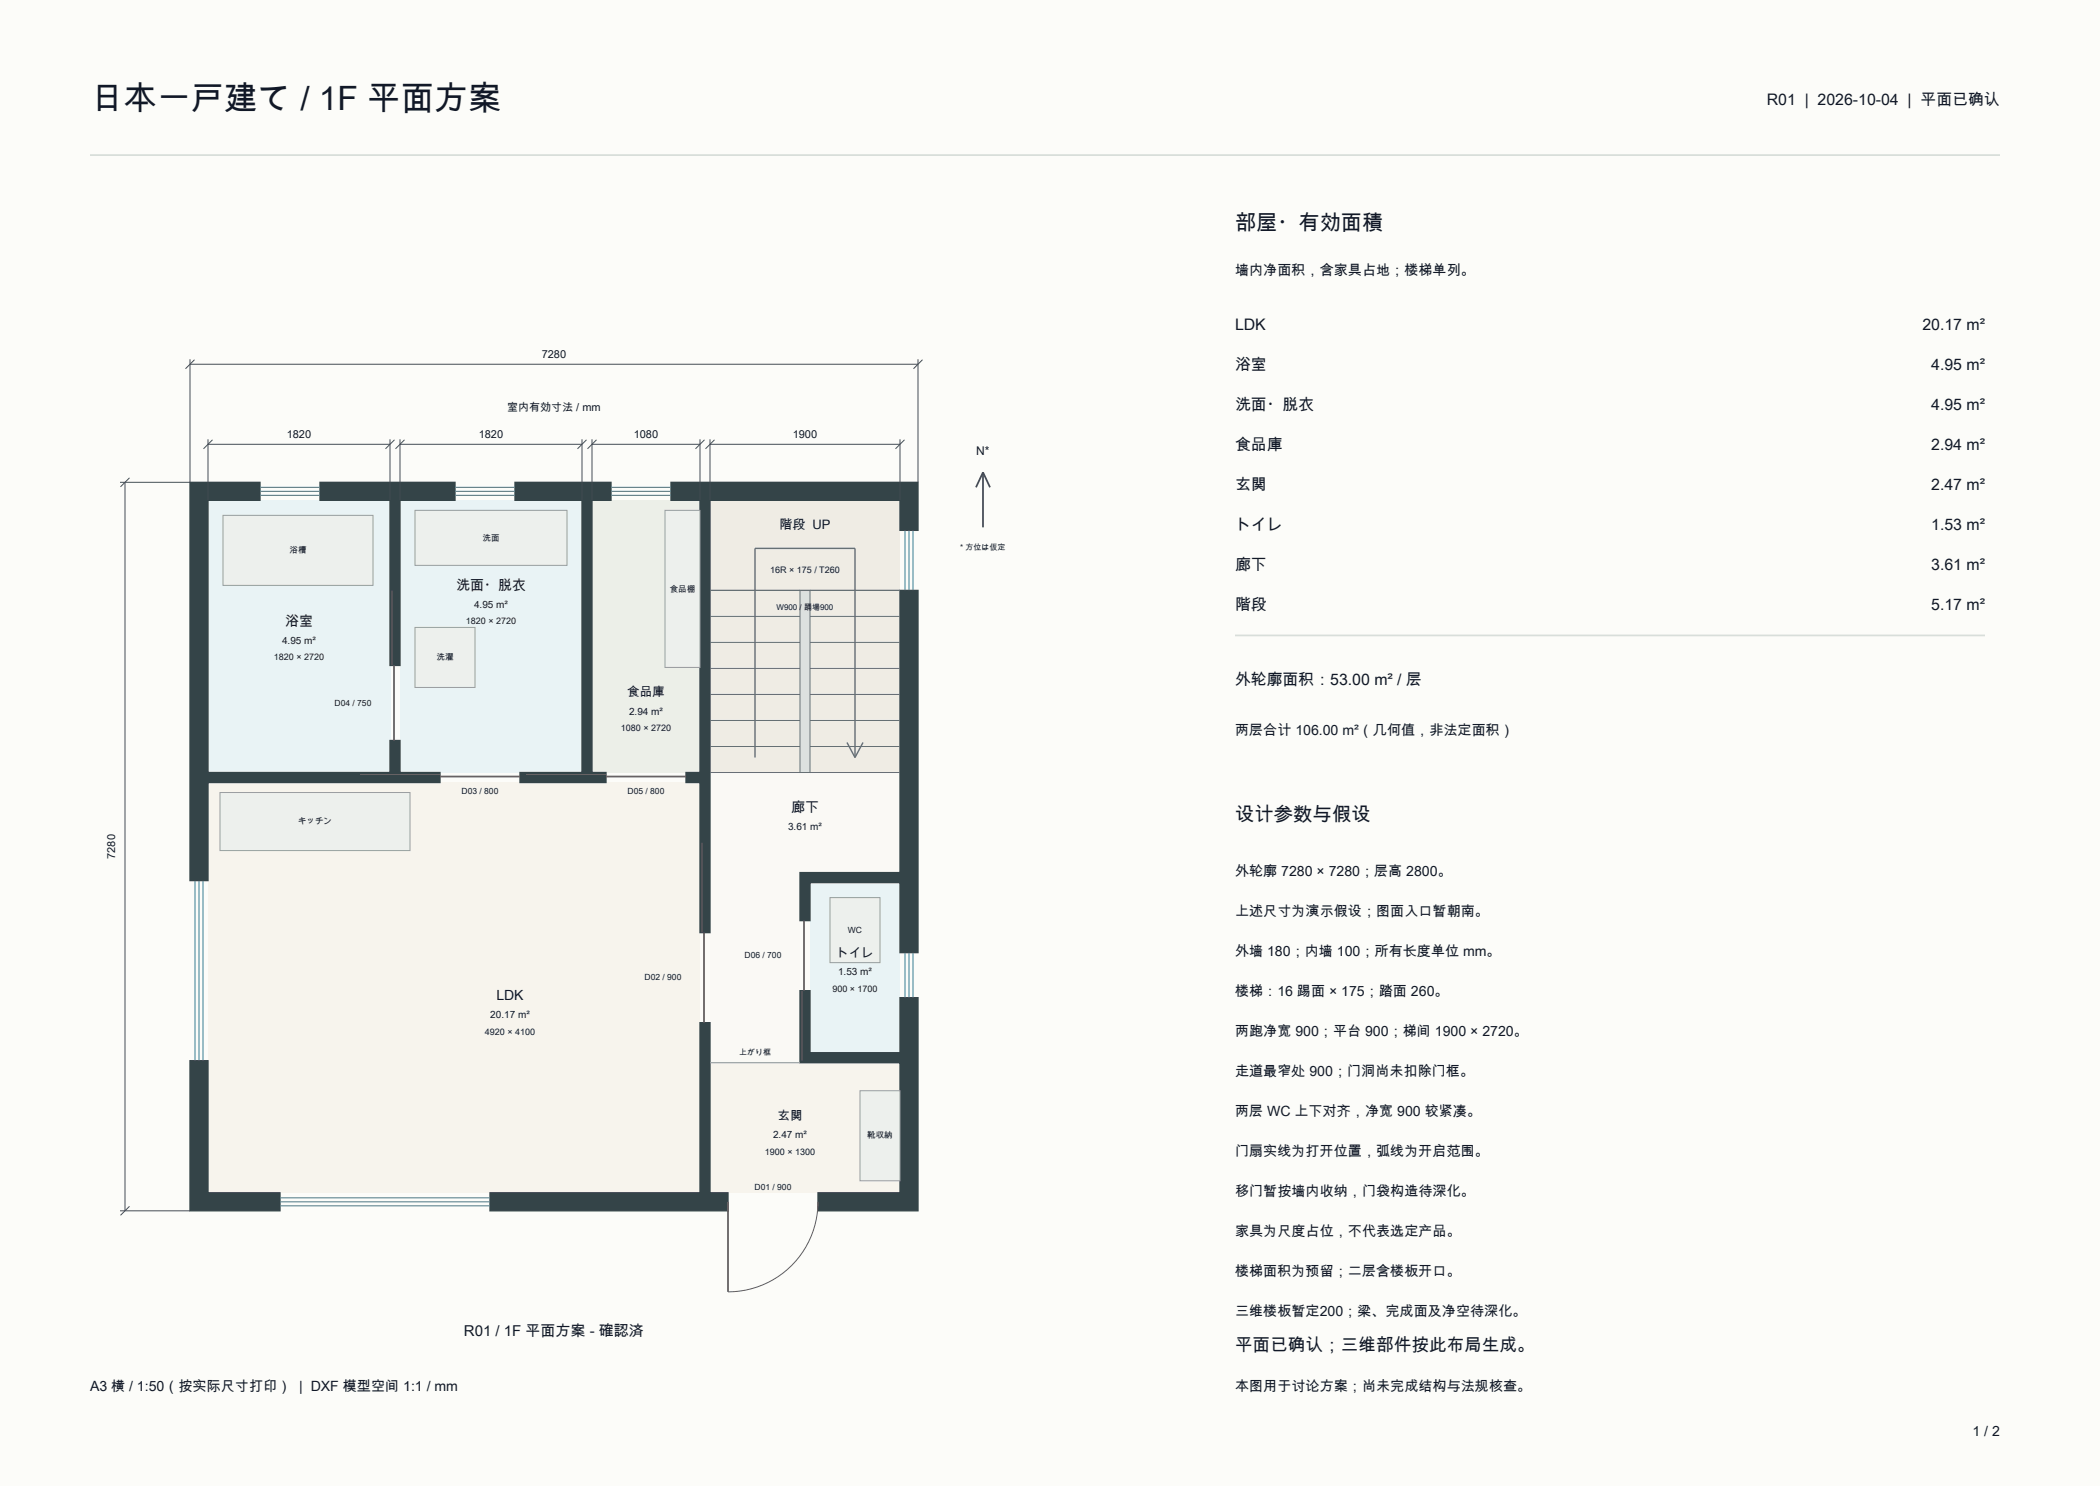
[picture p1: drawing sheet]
<svg xmlns="http://www.w3.org/2000/svg" width="420mm" height="297mm" viewBox="0 0 420 297" stroke-linecap="round" stroke-linejoin="round" font-family="sans-serif">
<path d="M0 0h420v297h-420z" fill-rule="evenodd" fill="#fcfcf9"/>
<path d="M18 31h382" fill="none" stroke="#d8deda" stroke-width=".35"/>
<path d="M41.6 156.4h98.4v82h-98.4z" fill-rule="evenodd" fill="#f7f4ed"/>
<g fill="#e9f3f5">
<path d="M41.6 100h36.4v54.4h-36.4z" fill-rule="evenodd"/>
<path d="M80 100h36.4v54.4h-36.4z" fill-rule="evenodd"/>
</g>
<path d="M118.4 100h21.6v54.4h-21.6z" fill-rule="evenodd" fill="#ecefe8"/>
<path d="M142 212.4h38v26h-38z" fill-rule="evenodd" fill="#f7f4ed"/>
<path d="M162 176.4h18v34h-18z" fill-rule="evenodd" fill="#e9f3f5"/>
<path d="M142 154.4h38v20h-20v38h-18z" fill-rule="evenodd" fill="#faf9f5"/>
<path d="M142 100h38v54.4h-38z" fill-rule="evenodd" fill="#efece4"/>
<g fill="#344448" stroke="#344448" stroke-width=".26">
<path d="M160 198h2v12.4h18v-11h3.6v42.6h-20v-3.6h16.4v-26h-20z" fill-rule="evenodd"/>
<path d="M98 238.4h42v-34h2v34h3.6v3.6h-47.6z" fill-rule="evenodd"/>
<path d="M38 212h3.6v26.4h14.4v3.6h-18z" fill-rule="evenodd"/>
<path d="M38 96.4h14v3.6h-10.4v54.4h36.4v-6.4h2v6.4h8v2h-46.4v19.6h-3.6z" fill-rule="evenodd"/>
<path d="M64 96.4h27v3.6h-11v33h-2v-33h-14z" fill-rule="evenodd"/>
<path d="M103 96.4h19.2v3.6h-3.8v54.4h2.8v2h-17.2v-2h12.4v-54.4h-13.4z" fill-rule="evenodd"/>
<path d="M134.2 96.4h49.4v9.6h-3.6v-6h-38v86.4h-2v-30h-2.8v-2h2.8v-54.4h-5.8z" fill-rule="evenodd"/>
<path d="M180 118h3.6v72.4h-3.6v-14h-18v7.6h-2v-9.6h20z" fill-rule="evenodd"/>
</g>
<g fill="none" stroke="#377d93" stroke-width=".2">
<path d="M52 99h12M52 98.2h12M52 97.4h12M91 99h12M91 98.2h12M91 97.4h12M122.2 99h12M122.2 98.2h12M122.2 97.4h12M181 106v12M181.8 106v12M182.6 106v12"/>
<path d="M39 176v36M39.8 176v36M40.6 176v36M181 190.4v9M181.8 190.4v9M182.6 190.4v9M56 239.4h42M56 241h42M56 240.2h42"/>
</g>
<g fill="#edf0ed" stroke="#97a19e" stroke-width=".2">
<path d="M172 218h8v18h-8z" fill-rule="evenodd"/>
<path d="M44 158.4h38v11.6h-38z" fill-rule="evenodd"/>
<path d="M44.6 103h30v14h-30z" fill-rule="evenodd"/>
<path d="M83 102h30.4v11h-30.4z" fill-rule="evenodd"/>
<path d="M83 125.4h12v12h-12z" fill-rule="evenodd"/>
<path d="M166 179.4h10v13h-10z" fill-rule="evenodd"/>
<path d="M133 102h7v31.4h-7z" fill-rule="evenodd"/>
</g>
<path d="M78.8 133v15M88 155.2h16M121.2 155.2h16M140.8 186.4v18M160.8 184v14M145.6 240.2v18" fill="none" stroke="#805943" stroke-width=".35"/>
<path d="M78.4 118v15M72 154.8h16M105.2 154.8h16M140.4 168.4v18M160.4 198v14M163.6 240.2a18 18 0 0 1-18 18" fill="none" stroke="#805943" stroke-width=".2"/>
<g fill="none" stroke="#667175" stroke-width=".2">
<path d="M142 118h18M162 118h18M142 138.8h18M142 133.6h18M142 128.4h18M142 123.2h18M162 138.8h18M162 133.6h18M162 128.4h18M162 123.2h18M142 154.4h18M142 149.2h18"/>
<path d="M142 144h18M162 154.4h18M162 149.2h18M162 144h18"/>
</g>
<path d="M160 118h2v36.4h-2z" fill-rule="evenodd" fill="#dce1df" stroke="#667175" stroke-width=".2"/>
<path d="M142 118h38" fill="none" stroke="#667175" stroke-width=".25"/>
<path d="M151 151.4v-41.8h20v41.8M169.4 148.4l1.6 3M172.6 148.4l-1.6 3" fill="none" stroke="#667175" stroke-width=".28"/>
<path d="M142 212.4h18" fill="none" stroke="#97a19e" stroke-width=".23"/>
<g fill="none" stroke="#444c56" stroke-width=".2">
<path d="M38 71.8v24.6h-14M38 72.8h145.6M38.9 71.9l-1.8 1.8M183.6 71.8v24.6M184.5 71.9l-1.8 1.8M25 96.4v145.6M25.9 95.5l-1.8 1.8M41.6 87.8v12.2M41.6 88.8h36.4M42.5 87.9l-1.8 1.8M78 87.8v12.2M78.9 87.9l-1.8 1.8"/>
<path d="M80 88.8h36.4M80 87.8v12.2M80.9 87.9l-1.8 1.8M116.4 87.8v12.2M117.3 87.9l-1.8 1.8M118.4 88.8h21.6M118.4 87.8v12.2M119.3 87.9l-1.8 1.8M140 87.8v12.2M140.9 87.9l-1.8 1.8M142 88.8h38M142 87.8v12.2"/>
<path d="M142.9 87.9l-1.8 1.8M180 87.8v12.2M180.9 87.9l-1.8 1.8M24 242h14M25.9 241.1l-1.8 1.8"/>
</g>
<path d="M196.6 94.4v11M196.6 94.4l-1.4 3M196.6 94.4l1.4 3" fill="none" stroke="#444c56" stroke-width=".35"/>
<path d="M247 127h150" fill="none" stroke="#d8deda" stroke-width=".35"/>
<text font-size="6.7" fill="#111827" x="18" y="22">日本一戸建て / 1F 平面方案</text>
<text font-size="4.2" fill="#111827" x="247" y="46">部屋・有効面積</text>
<text font-size="3.9" fill="#111827" x="247" y="164">设计参数与假设</text>
<text font-size="3.5" fill="#111827" x="247" y="270">平面已确认；三维部件按此布局生成。</text>
<g font-size="3.2" fill="#111827">
<text x="353.4" y="21">R01 | 2026-10-04 | 平面已确认</text>
<text x="247" y="66">LDK</text>
<text x="384.5" y="66">20.17 m²</text>
<text x="247" y="74">浴室</text>
<text x="386.2" y="74">4.95 m²</text>
<text x="247" y="82">洗面・脱衣</text>
<text x="386.2" y="82">4.95 m²</text>
<text x="247" y="90">食品庫</text>
<text x="386.2" y="90">2.94 m²</text>
<text x="247" y="98">玄関</text>
<text x="386.2" y="98">2.47 m²</text>
<text x="247" y="106">トイレ</text>
<text x="386.2" y="106">1.53 m²</text>
<text x="247" y="114">廊下</text>
<text x="386.2" y="114">3.61 m²</text>
<text x="247" y="122">階段</text>
<text x="386.2" y="122">5.17 m²</text>
<text x="247" y="137">外轮廓面积：53.00 m² / 层</text>
</g>
<text font-size="3" fill="#111827" x="92.8" y="267">R01 / 1F 平面方案 - 確認済</text>
<g font-size="2.8" fill="#111827">
<text x="247" y="55">墙内净面积，含家具占地；楼梯单列。</text>
<text x="91.2" y="117.9">洗面・脱衣</text>
<text x="57" y="125.1">浴室</text>
<text x="247" y="147">两层合计 106.00 m²（几何值，非法定面积）</text>
<text x="158.2" y="162.3">廊下</text>
<text x="247" y="175">外轮廓 7280 × 7280；层高 2800。</text>
<text x="247" y="183">上述尺寸为演示假设；图面入口暂朝南。</text>
<text x="247" y="191">外墙 180；内墙 100；所有长度单位 mm。</text>
<text x="99.3" y="199.9">LDK</text>
<text x="247" y="199">楼梯：16 踢面 × 175；踏面 260。</text>
<text x="247" y="207">两跑净宽 900；平台 900；梯间 1900 × 2720。</text>
<text x="247" y="215">走道最窄处 900；门洞尚未扣除门框。</text>
<text x="247" y="223">两层 WC 上下对齐，净宽 900 较紧凑。</text>
<text x="247" y="231">门扇实线为打开位置，弧线为开启范围。</text>
<text x="247" y="239">移门暂按墙内收纳，门袋构造待深化。</text>
<text x="247" y="247">家具为尺度占位，不代表选定产品。</text>
<text x="247" y="255">楼梯面积为预留；二层含楼板开口。</text>
<text x="247" y="263">三维楼板暂定200；梁、完成面及净空待深化。</text>
<text x="18" y="278">A3 横 / 1:50（按实际尺寸打印） | DXF 模型空间 1:1 / mm</text>
<text x="247" y="278">本图用于讨论方案；尚未完成结构与法规核查。</text>
<text x="394.5" y="287">1 / 2</text>
</g>
<text font-size="2.6" fill="#111827" x="155.9" y="105.6">階段 UP</text>
<g font-size="2.5" fill="#111827">
<text x="125.4" y="139.2">食品庫</text>
<text x="167.3" y="191.2">トイレ</text>
<text x="155.5" y="223.8">玄関</text>
</g>
<text font-size="2.4" fill="#111827" x="195.3" y="91">N*</text>
<g font-size="2.2" fill="#111827">
<text x="108.4" y="71.5">7280</text>
<text x="101.5" y="82.1">室内有効寸法 / mm</text>
<text x="57.4" y="87.5">1820</text>
<text x="95.8" y="87.5">1820</text>
<text x="126.8" y="87.5">1080</text>
<text x="158.6" y="87.5">1900</text>
<text x="23" y="171.6" transform="rotate(-90 23 171.6)">7280</text>
</g>
<g font-size="2" fill="#111827">
<text x="94.8" y="121.4">4.95 m²</text>
<text x="56.4" y="128.6">4.95 m²</text>
<text x="125.8" y="142.8">2.94 m²</text>
<text x="157.6" y="165.8">3.61 m²</text>
<text x="167.6" y="194.8">1.53 m²</text>
<text x="98.1" y="203.4">20.17 m²</text>
<text x="154.6" y="227.4">2.47 m²</text>
</g>
<g font-size="1.8" fill="#111827">
<text x="154" y="114.6">16R × 175 / T260</text>
<text x="93.2" y="124.8">1820 × 2720</text>
<text x="54.8" y="132">1820 × 2720</text>
<text x="124.2" y="146.2">1080 × 2720</text>
<text x="166.5" y="198.2">900 × 1700</text>
<text x="97" y="206.8">4920 × 4100</text>
<text x="153" y="230.8">1900 × 1300</text>
</g>
<g font-size="1.7" fill="#111827">
<text x="57.9" y="110.5">浴槽</text>
<text x="96.5" y="108">洗面</text>
<text x="134" y="118.2">食品棚</text>
<text x="87.3" y="131.9">洗濯</text>
<text x="66.9" y="141">D04 / 750</text>
<text x="92.3" y="158.7">D03 / 800</text>
<text x="125.5" y="158.7">D05 / 800</text>
<text x="59.6" y="164.7">キッチン</text>
<text x="148.9" y="191.5">D06 / 700</text>
<text x="169.6" y="186.4">WC</text>
<text x="128.9" y="195.9">D02 / 900</text>
<text x="173.5" y="227.5">靴収納</text>
<text x="150.9" y="237.7">D01 / 900</text>
</g>
<g font-size="1.6" fill="#111827">
<text x="192.1" y="109.9">* 方位は仮定</text>
<text x="155.3" y="121.9">W900 / 踊場900</text>
<text x="147.8" y="210.9">上がり框</text>
</g>
</svg>
